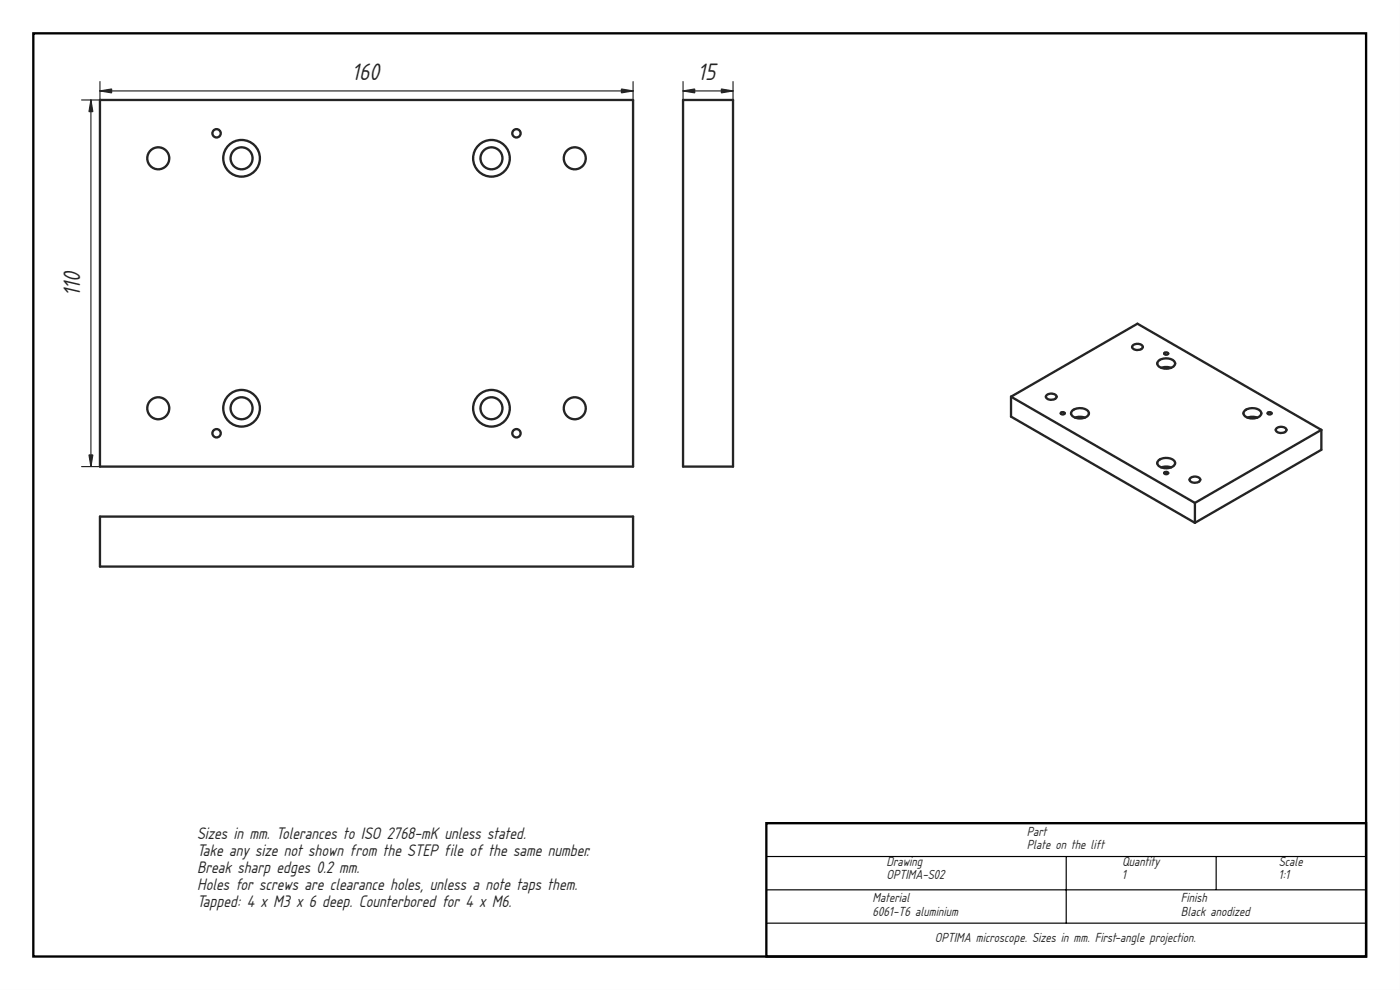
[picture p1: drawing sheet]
<svg xmlns="http://www.w3.org/2000/svg" width="420mm" height="297mm" viewBox="0 0 420 297" stroke-linecap="round" stroke-linejoin="round" font-family="sans-serif">
<path d="M0 0h420v297h-420zM0 0v297h420v-297z" fill="#000"/>
<path d="M10 10h400v277h-400zM230 247h180v40h-180z" fill="none" stroke="#000" stroke-width=".7" stroke-linecap="butt"/>
<path d="M230 257h180M320 257v20M365 257v10M230 267h180M230 277h180" fill="none" stroke="#000" stroke-width=".35"/>
<g fill="#fff">
<path d="M30 30h160v110h-160z" fill-rule="evenodd"/>
<circle cx="147.5" cy="47.5" r="5.5"/>
<circle cx="72.5" cy="47.5" r="5.5"/>
<circle cx="147.5" cy="122.5" r="5.5"/>
<circle cx="72.5" cy="122.5" r="5.5"/>
<circle cx="147.5" cy="47.5" r="3.3"/>
<circle cx="147.5" cy="122.5" r="3.3"/>
<circle cx="72.5" cy="47.5" r="3.3"/>
<circle cx="72.5" cy="122.5" r="3.3"/>
<circle cx="47.5" cy="122.5" r="3.3"/>
<circle cx="47.5" cy="47.5" r="3.3"/>
<circle cx="172.5" cy="122.5" r="3.3"/>
<circle cx="172.5" cy="47.5" r="3.3"/>
<circle cx="65" cy="40" r="1.25"/>
<circle cx="155" cy="40" r="1.25"/>
<circle cx="65" cy="130" r="1.25"/>
<circle cx="155" cy="130" r="1.25"/>
</g>
<g fill="none" stroke="#212529" stroke-width=".7">
<path d="M30 30h160v110h-160z"/>
<circle cx="65" cy="40" r="1.25"/>
<circle cx="155" cy="40" r="1.25"/>
<circle cx="47.5" cy="47.5" r="3.3"/>
<circle cx="72.5" cy="47.5" r="5.5"/>
<circle cx="72.5" cy="47.5" r="3.3"/>
<circle cx="147.5" cy="47.5" r="5.5"/>
<circle cx="147.5" cy="47.5" r="3.3"/>
<circle cx="172.5" cy="47.5" r="3.3"/>
<circle cx="47.5" cy="122.5" r="3.3"/>
<circle cx="65" cy="130" r="1.25"/>
<circle cx="72.5" cy="122.5" r="5.5"/>
<circle cx="72.5" cy="122.5" r="3.3"/>
<circle cx="147.5" cy="122.5" r="5.5"/>
<circle cx="147.5" cy="122.5" r="3.3"/>
<circle cx="155" cy="130" r="1.25"/>
<circle cx="172.5" cy="122.5" r="3.3"/>
</g>
<path d="M24.5 30h5.6M27.3 30v110M30 27.3h160M30 24.5v115.5M190 24.5v115.5M24.5 140h5.6" fill="none" stroke="#212529" stroke-width=".35"/>
<g fill="#212529" stroke="#212529" stroke-width=".35">
<path d="M186.5 26.7l3.5 .6-3.5 .6z"/>
<path d="M30 27.3l3.5-.6v1.2z"/>
<path d="M26.7 136.5h1.2l-.6 3.5z"/>
<path d="M27.3 30l.6 3.5h-1.2z"/>
</g>
<path d="M30 155h160v15h-160z" fill-rule="evenodd" fill="#fff"/>
<path d="M30 155h160v15h-160z" fill="none" stroke="#212529" stroke-width=".7"/>
<path d="M205 30h15v110h-15z" fill-rule="evenodd" fill="#fff"/>
<path d="M205 30h15v110h-15z" fill="none" stroke="#212529" stroke-width=".7"/>
<path d="M205 27.3h15M205 24.5v115.5M220 24.5v115.5" fill="none" stroke="#212529" stroke-width=".35"/>
<g fill="#212529" stroke="#212529" stroke-width=".35">
<path d="M216.5 26.7l3.5 .6-3.5 .6z"/>
<path d="M205 27.3l3.5-.6v1.2z"/>
</g>
<g fill="#fff">
<path d="M303.4 119l38-21.9 55.2 31.9v6l-38 21.9-55.2-31.9z" fill-rule="evenodd"/>
<path d="M303.4 119l38-21.9 55.2 31.9-38 21.9z" fill-rule="evenodd"/>
<path d="M303.4 119l55.2 31.9v6l-55.2-31.9z" fill-rule="evenodd"/>
<path d="M358.6 150.9l38-21.9v6l-38 21.9z" fill-rule="evenodd"/>
<path d="M321.9 123.1a3.7 3.7 0 0 1 4.8 .5 1.79 1.79 0 0 1-2.1 1.9 2.73 2.73 0 0 1-3.2-1.5z" fill-rule="evenodd"/>
<path d="M347.8 108.2a3.7 3.7 0 0 1 4.8 .5 1.79 1.79 0 0 1-2.1 1.9 2.73 2.73 0 0 1-3.2-1.5z" fill-rule="evenodd"/>
<path d="M373.6 123.1a3.7 3.7 0 0 1 4.9 .5 1.79 1.79 0 0 1-2.1 1.9 2.73 2.73 0 0 1-3.2-1.5z" fill-rule="evenodd"/>
<path d="M347.8 138.1a3.7 3.7 0 0 1 4.8 .5 1.79 1.79 0 0 1-2.1 1.9 2.73 2.73 0 0 1-3.2-1.6z" fill-rule="evenodd"/>
<path d="M347.8 108.2a3.7 3.7 0 0 1 4.8 .5 1.39 1.39 0 0 1-.6 1.4 1.39 1.39 0 0 1-1.5 0h-1a1.3 1.3 0 0 1-1.8-.1 1.3 1.3 0 0 1 .1-1.8z" fill-rule="evenodd"/>
<path d="M321.9 123.1a3.7 3.7 0 0 1 4.8 .5 1.39 1.39 0 0 1-.6 1.4 1.39 1.39 0 0 1-1.5 .1h-1a1.3 1.3 0 0 1-1.8-.2 1.3 1.3 0 0 1 .1-1.8z" fill-rule="evenodd"/>
<path d="M373.6 123.1a3.7 3.7 0 0 1 4.9 .5 1.39 1.39 0 0 1-.6 1.4 1.39 1.39 0 0 1-1.5 .1h-1.1a1.3 1.3 0 0 1-1.7-.2 1.3 1.3 0 0 1 0-1.8z" fill-rule="evenodd"/>
<path d="M347.8 138.1a3.7 3.7 0 0 1 4.8 .5 1.39 1.39 0 0 1-.6 1.4 1.39 1.39 0 0 1-1.5 0h-1a1.3 1.3 0 0 1-1.8-.1 1.3 1.3 0 0 1 .1-1.8z" fill-rule="evenodd"/>
<path d="M357.3 143.4a1.96 1.96 0 0 1 2.9 .5 1.86 1.86 0 0 1-3.2 0z" fill-rule="evenodd"/>
<path d="M340.1 103.5a1.96 1.96 0 0 1 2.9 .6 1.86 1.86 0 0 1-3.2 0z" fill-rule="evenodd"/>
<path d="M383.2 128.4a1.96 1.96 0 0 1 2.9 .6 1.86 1.86 0 0 1-3.2 0z" fill-rule="evenodd"/>
<path d="M314.2 118.5a1.96 1.96 0 0 1 2.9 .5 1.86 1.86 0 0 1-3.2 0z" fill-rule="evenodd"/>
<path d="M322.6 125.3l1.5-.3 1.5 .3-1.5 .3z" fill-rule="evenodd"/>
<path d="M348.5 140.2l1.5-.2 1.5 .2-1.5 .3z" fill-rule="evenodd"/>
<path d="M348.5 110.4l1.5-.3 1.5 .3-1.5 .2z" fill-rule="evenodd"/>
<path d="M374.4 125.3l1.5-.3 1.4 .3-1.4 .3z" fill-rule="evenodd"/>
<path d="M349.4 141.8a.59 .59 0 0 1 .7-.3 .59 .59 0 0 1 .4 .6l-.8 .1z" fill-rule="evenodd"/>
<path d="M349.4 106a.59 .59 0 0 1 .7-.3 .59 .59 0 0 1 .4 .6l-.8 .1z" fill-rule="evenodd"/>
<path d="M380.5 123.9a.59 .59 0 0 1 .6-.3 .59 .59 0 0 1 .5 .6l-.9 .1z" fill-rule="evenodd"/>
<path d="M318.4 123.9a.59 .59 0 0 1 .6-.3 .59 .59 0 0 1 .5 .6l-.9 .1z" fill-rule="evenodd"/>
</g>
<g fill="none" stroke="#212529" stroke-width=".7">
<path d="M303.4 119v6l55.2 31.9M303.4 119l38-21.9 55.2 31.9M303.4 119l55.2 31.9M314.2 118.5a1.96 1.96 0 0 1 2.9 .5 1.86 1.86 0 0 1-3.2 0zM340.1 103.5a1.96 1.96 0 0 1 2.9 .6 1.86 1.86 0 0 1-3.2 0zM347.8 108.2a3.7 3.7 0 0 1 4.8 .5 1.69 1.69 0 0 1-1.9 1.9h-.7a2.14 2.14 0 0 1-2.6-1.8zM348.5 110.4l1.5-.3 1.5 .3M349.4 106a.59 .59 0 0 1 .7-.3 .59 .59 0 0 1 .4 .6l-.8 .1zM318.4 123.9a.59 .59 0 0 1 .6-.3 .59 .59 0 0 1 .5 .6l-.9 .1zM321.9 123.1a3.7 3.7 0 0 1 4.8 .5 1.69 1.69 0 0 1-1.9 1.9l-.7 .1a2.14 2.14 0 0 1-2.6-1.9zM322.6 125.3l1.5-.3 1.5 .3M347.8 138.1a3.7 3.7 0 0 1 4.8 .5 1.69 1.69 0 0 1-1.9 1.8l-.7 .1a2.14 2.14 0 0 1-2.6-1.9z"/>
<path d="M373.6 123.1a3.7 3.7 0 0 1 4.9 .5 1.69 1.69 0 0 1-1.9 1.9l-.7 .1a2.14 2.14 0 0 1-2.7-1.9zM374.4 125.3l1.5-.3 1.4 .3M380.5 123.9a.59 .59 0 0 1 .6-.3 .59 .59 0 0 1 .5 .6l-.9 .1zM383.2 128.4a1.96 1.96 0 0 1 2.9 .6 1.86 1.86 0 0 1-3.2 0zM396.6 129l-38 21.9M396.6 129v6l-38 21.9M348.5 140.2l1.5-.2 1.5 .2M349.4 141.8a.59 .59 0 0 1 .7-.3 .59 .59 0 0 1 .4 .6l-.8 .1zM357.3 143.4a1.96 1.96 0 0 1 2.9 .5 1.86 1.86 0 0 1-3.2 0zM358.6 150.9v6"/>
</g>
<g font-size="6.7" fill="#212529">
<text x="105.7" y="24.1">160</text>
<text x="209.5" y="24.1">15</text>
<text x="24.1" y="88.8" transform="rotate(-90 24.1 88.8)">110</text>
</g>
<g font-size="4.7" fill="#212529">
<text x="59.1" y="251.7">Sizes in mm. Tolerances to ISO 2768-mK unless stated.</text>
<text x="59.1" y="256.8">Take any size not shown from the STEP file of the same number.</text>
<text x="59.1" y="261.9">Break sharp edges 0.2 mm.</text>
<text x="59.1" y="267">Holes for screws are clearance holes, unless a note taps them.</text>
<text x="59.1" y="272.1">Tapped: 4 x M3 x 6 deep. Counterbored for 4 x M6.</text>
</g>
<g font-size="3.7" fill="#212529">
<text x="308.1" y="250.7">Part</text>
<text x="308.1" y="254.8">Plate on the lift</text>
<text x="266" y="259.7">Drawing</text>
<text x="266" y="263.8">OPTIMA-S02</text>
<text x="336.7" y="259.7">Quantity</text>
<text x="336.7" y="263.8">1</text>
<text x="383.8" y="259.7">Scale</text>
<text x="383.8" y="263.8">1:1</text>
<text x="261.9" y="270.7">Material</text>
<text x="261.9" y="274.8">6061-T6 aluminium</text>
<text x="354.4" y="270.7">Finish</text>
<text x="354.4" y="274.8">Black anodized</text>
<text x="280.6" y="282.7">OPTIMA microscope. Sizes in mm. First-angle projection.</text>
</g>
</svg>
